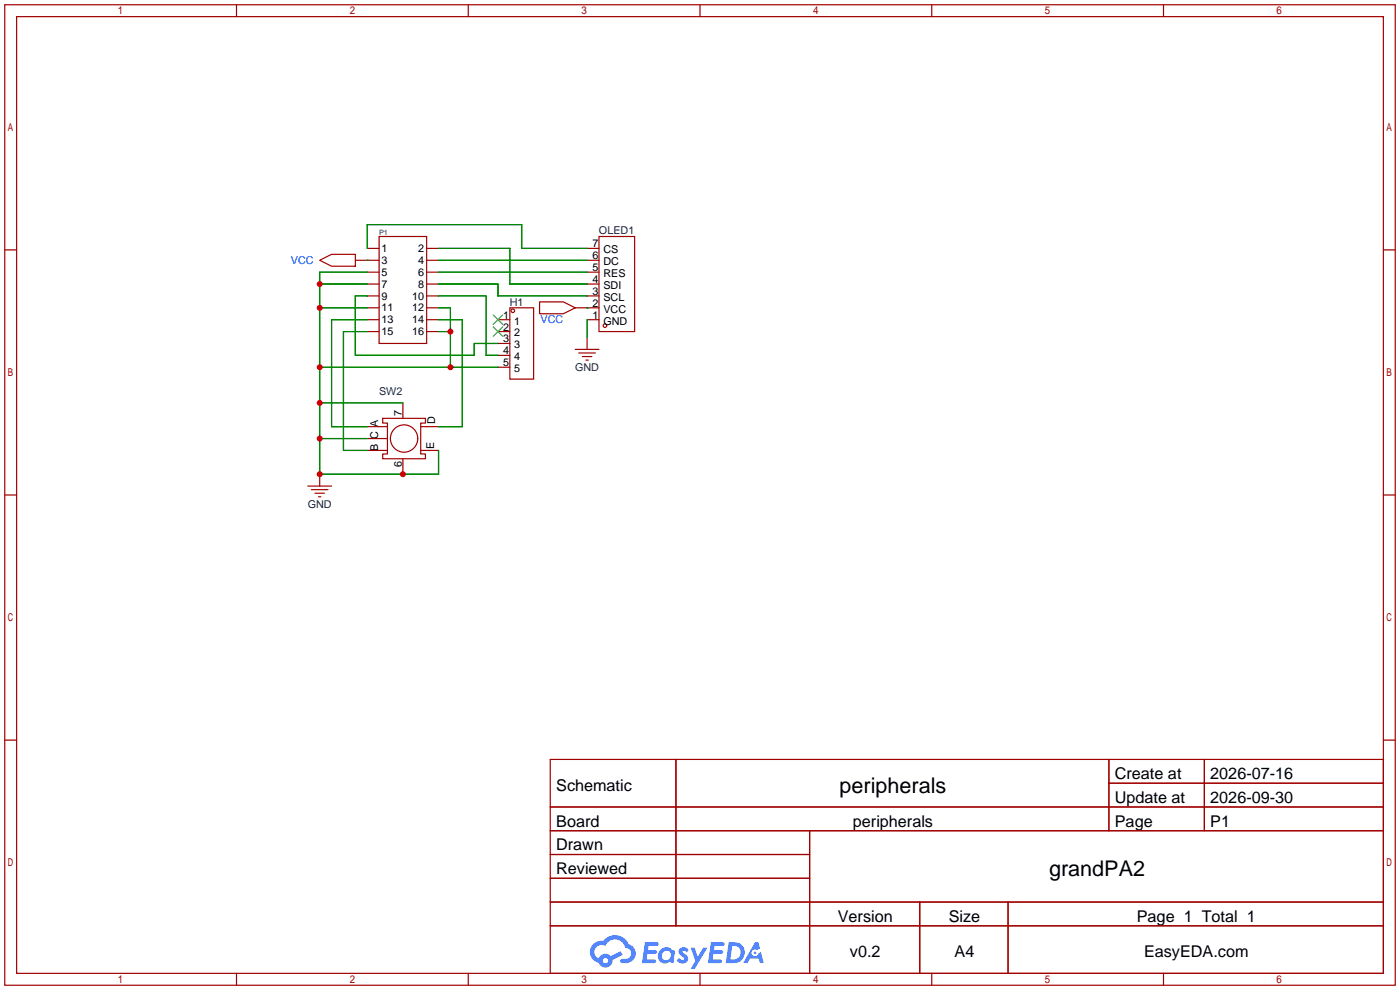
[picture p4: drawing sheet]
<svg xmlns="http://www.w3.org/2000/svg" width="299mm" height="212mm" viewBox="0 0 299 212" stroke-linecap="round" stroke-linejoin="round" font-family="sans-serif">
<g fill="none" stroke="#a10000" stroke-width=".25">
<path d="M1 1h297.2v209.6h-297.2zM3.6 3.6h292.1v204.4h-292.1zM50.5 1v2.6M100.1 1v2.6M149.6 1v2.6M199.1 1v2.6M248.7 1v2.6M1 53.4h2.6M295.7 53.4h2.5M1 105.8h2.6M295.7 105.8h2.5M1 158.2h2.6"/>
<path d="M295.7 158.2h2.5M117.6 162.3h178.1v45.7h-178.1zM117.6 172.5h178.1M117.6 177.5h178.1M144.5 162.3v35.6M173 177.5v30.5M237 162.3v15.2M237 167.4h58.7M257.4 162.3v15.2M117.6 182.6h55.4M117.6 192.8h178.1M117.6 187.7h55.4"/>
<path d="M117.6 197.9h178.1M196.6 192.8v15.2M215.4 192.8v15.2M50.5 208v2.6M100.1 208v2.6M149.6 208v2.6M199.1 208v2.6M248.7 208v2.6"/>
</g>
<g fill="#5487ff">
<path d="M145.3 202.7a1.3 1.3 0 0 1 1.9 .3l-.4 .6a.54 .54 0 0 0-.9-.2l.1 .2a1.34 1.34 0 0 1 .9 1.8 1.47 1.47 0 0 1-2.3-.1l.5-.6 .8 .5a.31 .31 0 0 0 .4-.3 .31 .31 0 0 0-.3-.4 1.12 1.12 0 0 1-.7-1.8z"/>
<path d="M147.6 202.5h.9l.6 2 1.2-2h.9l-2.7 4.6h-.9l1-1.7z"/>
<path d="M137.8 201.4h1.7a1.31 1.31 0 0 1 1.2 .2 .4 .4 0 0 1-.3 .5l-1.8 .1-.1 .9h1.6a.4 .4 0 0 1 .4 .4 .4 .4 0 0 1-.5 .4h-1.6l-.2 1.2h1.4a.46 .46 0 0 1 .5 0 .46 .46 0 0 1 .1 .5l-.4 .2h-2.6z"/>
<path d="M151.9 201.4h1.7a1.32 1.32 0 0 1 1.2 .2 .39 .39 0 0 1-.3 .5l-1.8 .1-.1 .9h1.6a.4 .4 0 0 1 .4 .4 .4 .4 0 0 1-.4 .4h-1.7l-.2 1.2h1.4a.46 .46 0 0 1 .5 0 .46 .46 0 0 1 .1 .5l-.4 .2h-2.6z"/>
<path d="M161.3 201.4h.8l.3 1.3-.6 .4a.75 .75 0 0 0-1.1 .3 .75 .75 0 0 0 .5 1 .75 .75 0 0 0 .9-.7l.5-.2 .6 2.3h-.8l-.3-.9h-1.8l-.5 .9h-1z"/>
<path d="M155.7 201.4l-.6 4.4h1.5a2.27 2.27 0 0 0 2.6-2.2 2.27 2.27 0 0 0-2.7-2.2zM156.5 202.1a1.5 1.5 0 0 1 1.8 1.6 1.5 1.5 0 0 1-1.9 1.4h-.3z"/>
<path d="M141.2 203a1.6 1.6 0 0 0-.3 2.3 1.6 1.6 0 0 0 2.3 .2l.7 .3 .3-2.4-.1-.3-.5-.1a1.58 1.58 0 0 0-2.4 0zM141.8 203.5a.98 .98 0 0 1 1.6 .4 .98 .98 0 0 1-1.1 1.3 .94 .94 0 0 1-.9-.7 .94 .94 0 0 1 .4-1z"/>
<path d="M126.8 201.8a2.37 2.37 0 0 0 1.1 4 1.54 1.54 0 0 0 1.8 1 1.54 1.54 0 0 0 1.2-1.6l2.2-1.1-.5-.8-2 1a1.57 1.57 0 0 0-2.7 .5 1.5 1.5 0 0 1-.7-2.1 1.5 1.5 0 0 1 2.2-.5 2.23 2.23 0 0 1 2.3-1.4 2.23 2.23 0 0 1 2 1.8 1.16 1.16 0 0 1 1.2 1.1 1.16 1.16 0 0 1-1.1 1.2h-.7a.47 .47 0 0 0-.5 .4 .47 .47 0 0 0 .4 .5 2.17 2.17 0 0 0 2.5-.9 2.17 2.17 0 0 0-.3-2.7l-.8-.4a3.2 3.2 0 0 0-5.5-.7l-1.1 .1zM128.8 205.3a.6 .6 0 0 1 1.2 0 .6 .6 0 0 1-1.2 0z"/>
<circle cx="161.4" cy="203.6" r=".28"/>
</g>
<g fill="none" stroke="#a10000" stroke-width=".25">
<path d="M68.3 55.6l2.6-1.2h5v2.5h-5zM75.9 55.6h5.1M78.5 58.2h2.5M78.5 53.1h2.5M81 50.5h10.2v22.9h-10.2zM91.2 58.2h2.5M91.2 55.6h2.5M91.2 53.1h2.5M125.5 58.2h2.5M125.5 55.6h2.5M125.5 53.1h2.5M128 50.5h7.6v20.4h-7.6z"/>
<path d="M78.5 68.3h2.5M78.5 65.8h2.5M78.5 63.2h2.5M78.5 60.7h2.5M78.5 70.9h2.5M91.2 68.3h2.5M91.2 65.8h2.5M91.2 63.2h2.5M91.2 60.7h2.5M91.2 70.9h2.5M106.4 68.3h2.6M106.4 70.9h2.6"/>
<path d="M106.4 73.4h2.6M106.4 75.9h2.6M106.4 78.5h2.6M109 65.8h5v15.2h-5zM115.3 64.5h5.1l2.5 1.3-2.5 1.3h-5.1zM122.9 65.8h5.1M122.9 74.7h5.1M123.7 75.4h3.6M124.5 76.2h2M125.2 77h.5M125.5 68.3h2.5M125.5 63.2h2.5"/>
<path d="M125.5 60.7h2.5M125.5 72.1v2.6M78.5 96.3h4.3M78.5 91.2h4.3M78.5 93.7h4.3M81.8 89.4h9.1v1h-1v6.6h1v1h-9.1v-1h1v-6.6h-1zM86.1 86.1v3.3M86.1 98v3.3M89.9 96.3h3.8M89.9 91.2h3.8M65.8 103.9h5.1M66.5 104.6h3.6"/>
<path d="M67.3 105.4h2M68.1 106.2h.5M68.3 101.3v2.6"/>
<circle cx="109.6" cy="66.4" r=".38"/>
<circle cx="129.3" cy="69.6" r=".38"/>
<circle cx="86.4" cy="93.7" r="2.92"/>
</g>
<path d="M105.4 67.3l2 2M105.4 69.8l2 2.1M107.4 67.3l-2 2M107.4 69.8l-2 2.1" fill="none" stroke="#3c3" stroke-width=".25"/>
<g fill="none" stroke="#008700" stroke-width=".25">
<path d="M78.5 55.6h.1M78.5 53.1v-5.1h33v5.1h14M78.5 58.2h-10.2v43.1h25.4v-5M93.7 53.1h15.3v7.6h16.5M93.7 58.2h31.8M93.7 55.6h31.8M68.3 60.7h10.2M68.3 78.5h38.1M68.3 65.8h10.2M78.5 63.2h-2.6v12.7h25.4v-2.5h5.1M78.5 68.3h-7.6v22.9h7.6M78.5 70.9h-5.1v25.4h5.1"/>
<path d="M93.7 60.7h12.7v2.5h19.1M93.7 63.2h10.2v12.7h2.5M93.7 68.3h5.1v22.9h-5.1M93.7 70.9h2.6M93.7 65.8h2.6v12.7M125.5 65.8h.1M125.5 68.3v3.8M68.3 93.7h10.2M68.3 86.1h17.8"/>
</g>
<g fill="#c00">
<circle cx="96.3" cy="70.9" r=".63"/>
<circle cx="96.3" cy="78.5" r=".63"/>
<circle cx="68.3" cy="78.5" r=".63"/>
<circle cx="68.3" cy="86.1" r=".63"/>
<circle cx="68.3" cy="93.7" r=".63"/>
<circle cx="68.3" cy="101.3" r=".63"/>
<circle cx="86.1" cy="101.3" r=".63"/>
<circle cx="68.3" cy="65.8" r=".63"/>
<circle cx="68.3" cy="60.7" r=".63"/>
</g>
<g font-size="4.6">
<text x="179.4" y="169.4">peripherals</text>
<text x="224.2" y="187.2">grandPA2</text>
</g>
<g font-size="3.5">
<text x="238.3" y="166.5">Create at</text>
<text x="258.7" y="166.5">2026-07-16</text>
<text x="118.9" y="169.1">Schematic</text>
<text x="238.3" y="171.6">Update at</text>
<text x="258.7" y="171.6">2026-09-30</text>
<text x="118.9" y="176.7">Board</text>
<text x="182.3" y="176.7">peripherals</text>
<text x="238.3" y="176.7">Page</text>
<text x="258.7" y="176.7">P1</text>
<text x="118.9" y="181.8">Drawn</text>
<text x="118.9" y="186.8">Reviewed</text>
<text x="179.1" y="197">Version</text>
<text x="202.8" y="197">Size</text>
<text x="243" y="197">Page 1 Total 1</text>
<text x="181.7" y="204.6">v0.2</text>
<text x="204" y="204.6">A4</text>
<text x="244.5" y="204.6">EasyEDA.com</text>
</g>
<g font-size="2.3">
<text x="81.5" y="53.9">1</text>
<text x="89.4" y="53.9">2</text>
<text x="126.6" y="52.9">7</text>
<text x="81.5" y="56.4">3</text>
<text x="81.5" y="59">5</text>
<text x="89.4" y="56.4">4</text>
<text x="89.4" y="59">6</text>
<text x="126.6" y="57.9">5</text>
<text x="126.6" y="55.4">6</text>
<text x="129" y="59.2">RES</text>
<text x="129" y="56.7">DC</text>
<text x="129" y="54.1">CS</text>
<text x="81.5" y="61.5">7</text>
<text x="81.5" y="64">9</text>
<text x="88.1" y="64">10</text>
<text x="89.4" y="61.5">8</text>
<text x="126.6" y="65.6">2</text>
<text x="126.6" y="63">3</text>
<text x="126.6" y="60.5">4</text>
<text x="129" y="64.3">SCL</text>
<text x="129" y="61.7">SDI</text>
<text x="81.5" y="66.6">11</text>
<text x="81.5" y="69.1">13</text>
<text x="81.5" y="71.7">15</text>
<text x="88.1" y="66.6">12</text>
<text x="88.1" y="69.1">14</text>
<text x="88.1" y="71.7">16</text>
<text x="107.6" y="68.1">1</text>
<text x="107.6" y="70.6">2</text>
<text x="109.9" y="69.4">1</text>
<text x="109.9" y="71.9">2</text>
<text x="126.6" y="68.1">1</text>
<text x="129" y="69.4">GND</text>
<text x="129" y="66.8">VCC</text>
<text x="107.6" y="73.2">3</text>
<text x="107.6" y="75.7">4</text>
<text x="109.9" y="74.4">3</text>
<text x="109.9" y="77">4</text>
<text x="107.6" y="78.3">5</text>
<text x="109.9" y="79.5">5</text>
<text x="85.9" y="88.9" transform="rotate(-90 85.9 88.9)">7</text>
<text x="93" y="90.7" transform="rotate(-90 93 90.7)">D</text>
<text x="80.8" y="96.3" transform="rotate(-90 80.8 96.3)">B C A</text>
<text x="85.9" y="99.8" transform="rotate(-90 85.9 99.8)">6</text>
<text x="92.8" y="96" transform="rotate(-90 92.8 96)">E</text>
</g>
<g font-size="2.3" fill="#000080">
<text x="128" y="50.1">OLED1</text>
<text x="109" y="65.3">H1</text>
<text x="122.9" y="79.3">GND</text>
<text x="81" y="84.4">SW2</text>
<text x="65.8" y="108.5">GND</text>
</g>
<g font-size="2.3" fill="#00f">
<text x="62.2" y="56.4">VCC</text>
<text x="115.5" y="69.1">VCC</text>
</g>
<text font-size="1.6" fill="#000080" x="81" y="50.2">P1</text>
</svg>
